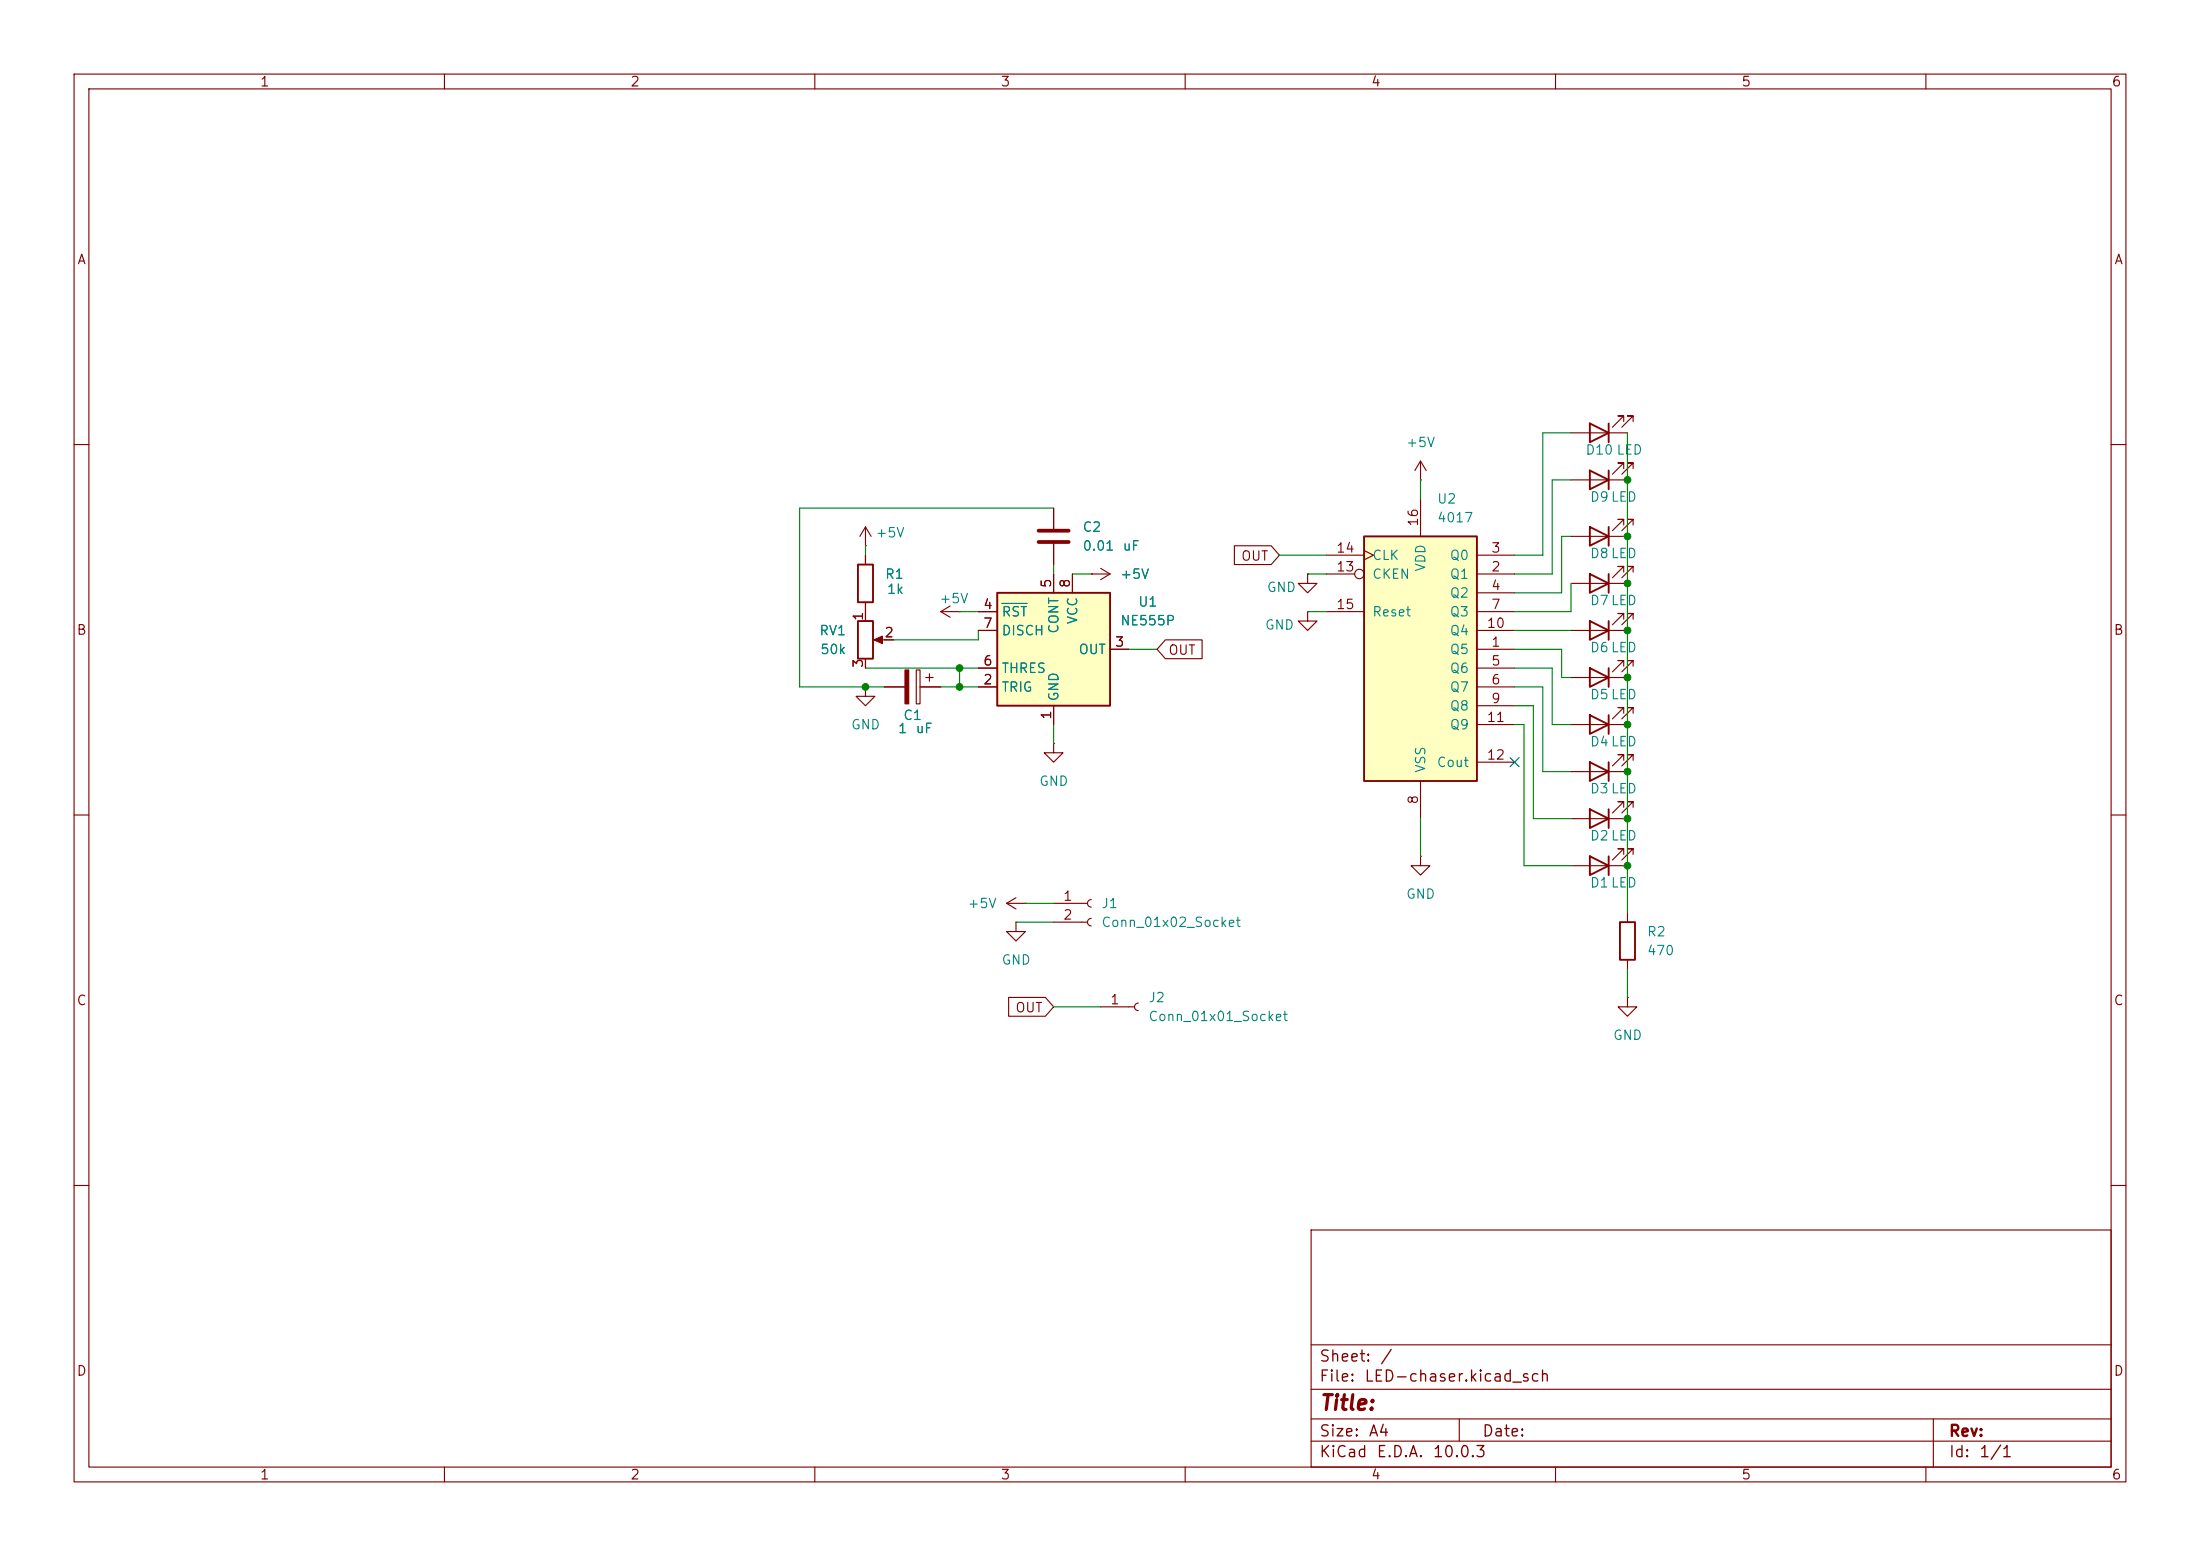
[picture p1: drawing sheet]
<svg xmlns="http://www.w3.org/2000/svg" width="297mm" height="210mm" viewBox="0 0 297 210" stroke-linecap="round" stroke-linejoin="round" font-family="sans-serif">
<g fill="none" stroke="#840000" stroke-width=".15">
<path d="M10 10h277v190h-277zM12 12h273v186h-273zM60 10v2M110 10v2M160 10v2M210 10v2M260 10v2M10 60h2M116.8 73.7h.1M116.8 71.1v2.6M116.8 74.9v1.3M116.8 71.1l-.7 1.3"/>
<path d="M116.8 71.1l.8 1.3M142.2 68.6v2.8M142.2 73.4v2.8M285 60h2M116.8 92.7v1.3h1.3l-1.3 1.3-1.2-1.3h1.2M116.8 92.7h.1M116.8 81.3v1.3M119.4 92.7h2.8M123.7 90.4h.5v4.6h-.5zM124.2 92.7h2.8M125 91.4h1M125.5 90.9v1"/>
<path d="M212.1 97.8h7.6M212.1 91.4h7.6M219.2 96.3v-.8h-.8h.8l-1.5 1.5M219.2 89.9v-.7h-.8h.8l-1.5 1.5M220.5 96.3v-.8h-.8h.8l-1.6 1.5M220.5 89.9v-.7h-.8h.8l-1.6 1.5M10 110h2M142.2 100.3v1.3h1.3l-1.3 1.3-1.2-1.3h1.2M142.2 100.3h.1M191.8 115.6v1.2h1.2l-1.2 1.3-1.3-1.3h1.3M191.8 115.6h.1M212.1 116.8h7.6"/>
<path d="M212.1 104.1h7.6M212.1 110.5h7.6M219.2 115.3v-.7h-.8h.8l-1.5 1.5M219.2 102.6v-.7h-.8h.8l-1.5 1.5M219.2 109v-.8h-.8h.8l-1.5 1.5M220.5 115.3v-.7h-.8h.8l-1.6 1.5M220.5 102.6v-.7h-.8h.8l-1.6 1.5M220.5 109v-.8h-.8h.8l-1.6 1.5M285 110h2M219.7 134.6v1.3h1.3l-1.3 1.3-1.3-1.3h1.3M219.7 134.6h.1M10 160h2"/>
<path d="M177 166h108v32h-108zM285 160h2M60 198v2M110 198v2M160 198v2M177 194.5h108M177 191.5h108M177 187.5h108M177 181.5h108M197 191.5v3M210 198v2M260 198v2"/>
<path d="M261 191.5v6.5"/>
</g>
<path d="M115.8 76.2h2.1v5.1h-2.1zM214.6 96.5l2.6 1.3-2.6 1.3zM214.6 90.2l2.6 1.2-2.6 1.3zM217.2 90.2v2.5M217.2 96.5v2.6M214.6 115.6l2.6 1.2-2.6 1.3zM214.6 102.9l2.6 1.2-2.6 1.3zM214.6 109.2l2.6 1.3-2.6 1.3zM217.2 102.9v2.5M217.2 109.2v2.6M217.2 115.6v2.5" fill="none" stroke="#840000" stroke-width=".25"/>
<path d="M140.2 73.2h4.1M140.2 71.6h4.1" fill="none" stroke="#840000" stroke-width=".51"/>
<path d="M122.2 90.4h.5v4.6h-.5z" fill="#840000" stroke="#840000" stroke-width=".15"/>
<path d="M184.1 72.4h15.3v33h-15.3z" fill="#ffffc2"/>
<g fill="none" stroke="#840000" stroke-width=".25">
<path d="M214.6 57.2l2.6 1.2-2.6 1.3zM217.2 57.2v2.5M184.1 72.4h15.3v33h-15.3zM214.6 77.5l2.6 1.2-2.6 1.3zM214.6 71.1l2.6 1.3-2.6 1.3zM214.6 63.5l2.6 1.3-2.6 1.2zM217.2 63.5v2.5M217.2 71.1v2.6M217.2 77.5v2.5M115.8 83.8h2.1v5.1h-2.1zM214.6 83.8l2.6 1.3-2.6 1.3zM217.2 83.8v2.6"/>
<path d="M218.7 124.5h2v5h-2z"/>
</g>
<g fill="none" stroke="#840000" stroke-width=".15">
<path d="M212.1 58.4h7.6M219.2 56.9v-.8h-.8h.8l-1.5 1.6M220.5 56.9v-.8h-.8h.8l-1.6 1.6M147.3 77.5h.1M147.3 77.5h2.6M148.6 76.7l1.3 .8M149.9 77.5l-1.3 .7M176.5 77.5v1.2h1.3l-1.3 1.3-1.2-1.3h1.2M176.5 77.5h.1M179.1 77.5h3.8M179.1 74.9h5M184.1 74.3l1.3 .6-1.3 .7"/>
<path d="M191.8 64.8h.1M191.8 62.2v2.6M191.8 67.3v5.1M191.8 62.2l-.8 1.3M191.8 62.2l.7 1.3M199.4 77.5h5.1M199.4 74.9h5.1M212.1 78.7h7.6M212.1 72.4h7.6M212.1 64.8h7.6M219.2 77.2v-.7h-.8h.8l-1.5 1.5M219.2 70.9v-.8h-.8h.8l-1.5 1.5"/>
<path d="M219.2 63.2v-.7h-.8h.8l-1.5 1.5M220.5 77.2v-.7h-.8h.8l-1.6 1.5M220.5 70.9v-.8h-.8h.8l-1.6 1.5M220.5 63.2v-.7h-.8h.8l-1.6 1.5M116.8 82.6v1.2M116.8 88.9v1.3M118.4 86.4h2.2M127 82.6h2.5M127 82.6l1.3 .7M128.3 81.8l-1.3 .8M129.5 82.6h.1M176.5 82.6v1.2h1.3l-1.3 1.3-1.2-1.3h1.2"/>
<path d="M176.5 82.6h.1M179.1 82.6h5M199.4 87.6h5.1M199.4 80h5.1M199.4 90.2h5.1M199.4 92.7h5.1M199.4 82.6h5.1M199.4 95.3h5.1M199.4 85.1h5.1M199.4 97.8h5.1M212.1 85.1h7.6M219.2 83.6v-.8h-.8h.8l-1.5 1.5"/>
<path d="M220.5 83.6v-.8h-.8h.8l-1.6 1.5M191.8 105.4v5.1M199.4 102.9h5.1M135.9 121.9h2.5M135.9 121.9l1.3 .8M137.2 124.5v1.2h1.2l-1.2 1.3-1.3-1.3h1.3M137.2 124.5h.1M137.2 121.2l-1.3 .7M138.4 121.9h.1M142.2 121.9h4.6M142.2 124.5h4.6M147.3 121.4a.51 .51 0 0 0-.5 .5 .51 .51 0 0 0 .5 .5"/>
<path d="M147.3 124a.51 .51 0 0 0-.5 .5 .51 .51 0 0 0 .5 .5M148.6 135.9h4.6M153.7 135.4a.51 .51 0 0 0-.5 .5 .51 .51 0 0 0 .5 .5M219.7 123.2v1.3M219.7 129.5v1.3"/>
<circle cx="183.5" cy="77.5" r=".63"/>
</g>
<path d="M118 86.4l1.1-.5v1z" fill="#840000" stroke="#840000" stroke-width=".15"/>
<path d="M134.6 80h15.3v15.3h-15.3z" fill="#ffffc2"/>
<path d="M134.6 80h15.3v15.3h-15.3z" fill="none" stroke="#840000" stroke-width=".25"/>
<g fill="none" stroke="#840000" stroke-width=".15">
<path d="M116.8 74.9v1.3M142.2 68.6v2.8M142.2 73.4v2.8M142.2 77.5v2.5M144.8 77.5v2.5M147.3 77.5h.1M166.6 73.7h5l1.1 1.2-1.1 1.3h-5zM116.8 81.3v2.5M116.8 88.9v1.3M119.4 92.7h2.8M119.4 86.4h1.2M124.2 92.7h2.8"/>
<path d="M132.1 92.7h2.5M132.1 82.6h2.5M132.1 90.2h2.5M132.1 85.1h2.5M142.2 95.3v2.5M149.9 87.6h2.5M157.3 86.4h5v2.5h-5l-1.1-1.3zM136.2 134.6h4.9l1.1 1.3-1.1 1.3h-4.9z"/>
</g>
<path d="M135.3 81.4h3.4" fill="none" stroke="#008484" stroke-width=".15"/>
<g fill="none" stroke="#008400" stroke-width=".15">
<path d="M212.1 58.4h-3.8v16.5h-3.8M219.7 58.4v64.8M116.8 73.7v1.2M142.2 76.2v1.3M142.2 68.6h-34.3v24.1h11.5M144.8 77.5h2.5M172.7 74.9h6.4M176.5 77.5h2.6M191.8 64.8v2.5M212.1 78.7v3.9h-7.6M212.1 64.8h-2.6v12.7h-5M212.1 72.4h-1.3v7.6h-6.3"/>
<path d="M116.8 90.2h15.3M127 92.7h5.1M129.5 82.6h2.6M129.5 90.2v2.5M132.1 85.1v1.3h-11.5M142.2 97.8v2.5M152.4 87.6h3.8M176.5 82.6h2.6M204.5 92.7h3.8v11.4h3.8M204.5 90.2h5v7.6h2.6M204.5 87.6h6.3v3.8h1.3M204.5 97.8h1.2v19h6.4"/>
<path d="M204.5 95.3h2.5v15.2h5.1M204.5 85.1h7.6M191.8 110.5v5.1M137.2 124.5h5M138.4 121.9h3.8M142.2 135.9h6.4M219.7 130.8v3.8"/>
</g>
<path d="M203.9 102.3l1.2 1.2M205.1 102.3l-1.2 1.2" fill="none" stroke="#000084" stroke-width=".15"/>
<g fill="#008400" stroke="#008400" stroke-width=".14">
<circle cx="116.8" cy="92.7" r=".46"/>
<circle cx="129.5" cy="90.2" r=".46"/>
<circle cx="129.5" cy="92.7" r=".46"/>
<circle cx="219.7" cy="78.7" r=".46"/>
<circle cx="219.7" cy="64.8" r=".46"/>
<circle cx="219.7" cy="72.4" r=".46"/>
<circle cx="219.7" cy="85.1" r=".46"/>
<circle cx="219.7" cy="91.4" r=".46"/>
<circle cx="219.7" cy="97.8" r=".46"/>
<circle cx="219.7" cy="110.5" r=".46"/>
<circle cx="219.7" cy="104.1" r=".46"/>
<circle cx="219.7" cy="116.8" r=".46"/>
</g>
<text font-size="2" fill="#840000" x="178" y="190.8">Title:</text>
<g font-size="1.5" fill="#840000">
<text x="178" y="184.2">Sheet:</text>
<text x="186.2" y="184.2">/</text>
<text x="178" y="186.9">File:</text>
<text x="184.1" y="186.9">LED-chaser.kicad_sch</text>
<text x="178" y="197.1">KiCad</text>
<text x="178" y="194.3">Size:</text>
<text x="184.7" y="194.3">A4</text>
<text x="185.7" y="197.1">E.D.A.</text>
<text x="193.3" y="197.1">10.0.3</text>
<text x="200" y="194.3">Date:</text>
<text x="263" y="194.3">Rev:</text>
<text x="263" y="197.1">Id:</text>
<text x="267.1" y="197.1">1/1</text>
</g>
<g font-size="1.3" fill="#840000">
<text x="35" y="12">1</text>
<text x="85" y="12">2</text>
<text x="135" y="12">3</text>
<text x="185" y="12">4</text>
<text x="235" y="12">5</text>
<text x="285" y="12">6</text>
<text x="10.3" y="36">A</text>
<text x="285.3" y="36">A</text>
<text x="191.7" y="71.2" transform="rotate(-90 191.7 71.2)">16</text>
<text x="167.5" y="76">OUT</text>
<text x="180.3" y="77.4">13</text>
<text x="180.3" y="74.9">14</text>
<text x="201.2" y="77.4">2</text>
<text x="201.2" y="74.9">3</text>
<text x="116.8" y="83.9" transform="rotate(-90 116.8 83.9)">1</text>
<text x="132.6" y="82.5">4</text>
<text x="142.2" y="79.4" transform="rotate(-90 142.2 79.4)">5</text>
<text x="144.8" y="79.4" transform="rotate(-90 144.8 79.4)">8</text>
<text x="180.3" y="82.5">15</text>
<text x="201.2" y="80">4</text>
<text x="201.2" y="82.5">7</text>
<text x="10.3" y="86">B</text>
<text x="119.3" y="86.3">2</text>
<text x="132.6" y="85.1">7</text>
<text x="150.4" y="87.6">3</text>
<text x="157.6" y="88.7">OUT</text>
<text x="200.6" y="85.1">10</text>
<text x="201.2" y="87.6">1</text>
<text x="285.3" y="86">B</text>
<text x="116.8" y="90.2" transform="rotate(-90 116.8 90.2)">3</text>
<text x="132.6" y="92.7">2</text>
<text x="132.6" y="90.1">6</text>
<text x="201.2" y="90.1">5</text>
<text x="201.2" y="92.7">6</text>
<text x="201.2" y="95.2">9</text>
<text x="142.2" y="97.2" transform="rotate(-90 142.2 97.2)">1</text>
<text x="200.6" y="97.8">11</text>
<text x="200.6" y="102.8">12</text>
<text x="191.7" y="108.7" transform="rotate(-90 191.7 108.7)">8</text>
<text x="143.4" y="121.9">1</text>
<text x="143.4" y="124.4">2</text>
<text x="10.3" y="136">C</text>
<text x="137" y="137">OUT</text>
<text x="149.8" y="135.9">1</text>
<text x="285.3" y="136">C</text>
<text x="10.3" y="186">D</text>
<text x="285.3" y="186">D</text>
<text x="35" y="200">1</text>
<text x="85" y="200">2</text>
<text x="135" y="200">3</text>
<text x="185" y="200">4</text>
<text x="235" y="200">5</text>
<text x="285" y="200">6</text>
</g>
<g font-size="1.3" fill="#008484">
<text x="189.7" y="60.7">+5V</text>
<text x="214" y="61.7">D10 LED</text>
<text x="193.9" y="68.3">U2</text>
<text x="193.9" y="70.8">4017</text>
<text x="214.6" y="68">D9LED</text>
<text x="118.1" y="72.9">+5V</text>
<text x="146.1" y="72.1">C2</text>
<text x="146.1" y="74.6">0.01</text>
<text x="151.5" y="74.6">uF</text>
<text x="185.2" y="75.9">CLK</text>
<text x="192.7" y="77.2" transform="rotate(-90 192.7 77.2)">VDD</text>
<text x="195.6" y="75.9">Q0</text>
<text x="214.6" y="75.6">D8LED</text>
<text x="119.4" y="78.4">R1</text>
<text x="119.6" y="80.5">1k</text>
<text x="126.7" y="81.7">+5V</text>
<text x="135.1" y="83.5">RST</text>
<text x="151.1" y="78.4">+5V</text>
<text x="153.6" y="82.2">U1</text>
<text x="170.9" y="80.2">GND</text>
<text x="185.2" y="78.4">CKEN</text>
<text x="185.2" y="83.5">Reset</text>
<text x="195.6" y="78.4">Q1</text>
<text x="195.6" y="81">Q2</text>
<text x="195.6" y="83.5">Q3</text>
<text x="214.6" y="82">D7LED</text>
<text x="110.5" y="86.1">RV1</text>
<text x="110.6" y="88.6">50k</text>
<text x="135.1" y="86.1">DISCH</text>
<text x="143.2" y="85.6" transform="rotate(-90 143.2 85.6)">CONT</text>
<text x="145.5" y="88.6">OUT</text>
<text x="145.8" y="84.3" transform="rotate(-90 145.8 84.3)">VCC</text>
<text x="151.1" y="84.7">NE555P</text>
<text x="170.7" y="85.3">GND</text>
<text x="195.6" y="88.6">Q5</text>
<text x="195.6" y="86.1">Q4</text>
<text x="214.6" y="88.3">D6LED</text>
<text x="135.1" y="93.7">TRIG</text>
<text x="135.1" y="91.1">THRES</text>
<text x="143.2" y="94.7" transform="rotate(-90 143.2 94.7)">GND</text>
<text x="195.6" y="91.1">Q6</text>
<text x="195.6" y="93.7">Q7</text>
<text x="214.6" y="94.7">D5LED</text>
<text x="114.8" y="98.8">GND</text>
<text x="121.1" y="99.3">1</text>
<text x="121.8" y="97.5">C1</text>
<text x="123.5" y="99.3">uF</text>
<text x="195.6" y="96.2">Q8</text>
<text x="195.6" y="98.8">Q9</text>
<text x="214.6" y="101">D4LED</text>
<text x="140.2" y="106.4">GND</text>
<text x="192.7" y="104.4" transform="rotate(-90 192.7 104.4)">VSS</text>
<text x="193.9" y="103.8">Cout</text>
<text x="214.6" y="107.4">D3LED</text>
<text x="214.6" y="113.7">D2LED</text>
<text x="130.5" y="122.9">+5V</text>
<text x="148.6" y="122.9">J1</text>
<text x="148.6" y="125.4">Conn_01x02_Socket</text>
<text x="189.7" y="121.6">GND</text>
<text x="214.6" y="120.1">D1LED</text>
<text x="135.1" y="130.5">GND</text>
<text x="222.3" y="126.7">R2</text>
<text x="222.3" y="129.2">470</text>
<text x="154.9" y="135.6">J2</text>
<text x="154.9" y="138.1">Conn_01x01_Socket</text>
<text x="217.7" y="140.7">GND</text>
</g>
</svg>
